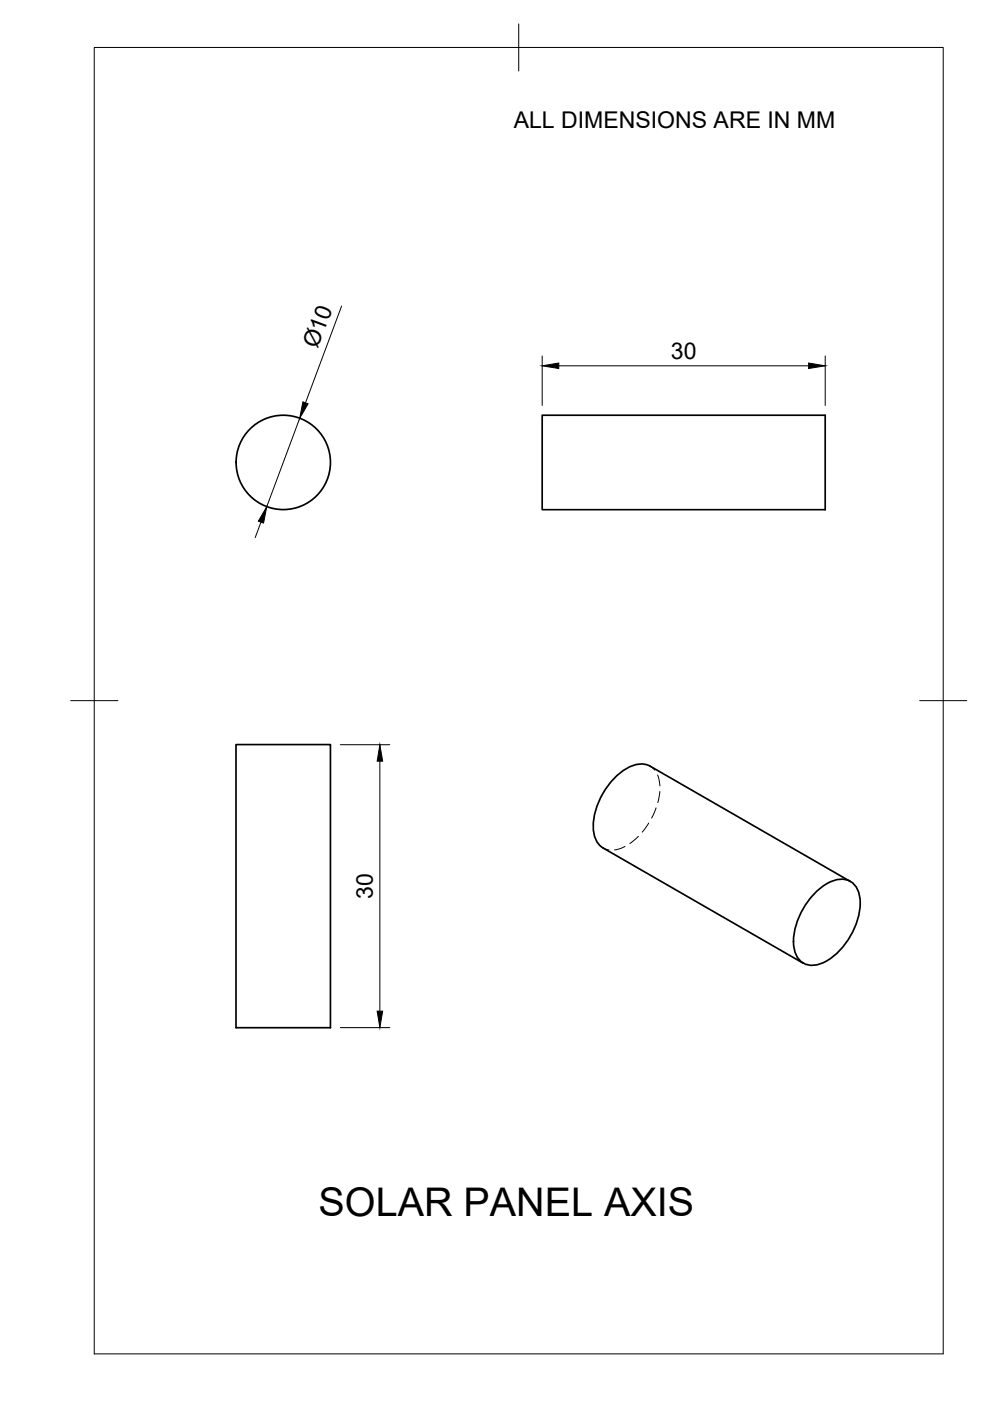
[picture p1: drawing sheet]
<svg xmlns="http://www.w3.org/2000/svg" width="210mm" height="297mm" viewBox="0 0 210 297" stroke-linecap="round" stroke-linejoin="round" font-family="sans-serif">
<!-- layer: Visible -->
<g fill="none" stroke="#000" stroke-width=".36">
<path d="M115 88h60v20.1h-60zM50 157.9h20.1v60h-20.1zM137.8 162.4l42.5 24.5M137.8 162.4a5 5 0 0 0-5 .5 15.3 15.3 0 0 0-7 13.3 4.7 4.7 0 0 0 2.1 3.6l42.4 24.4M172.6 189.6a9.1 9.1 0 0 1 5.7-3.2 3.9 3.9 0 0 1 4 3.9 15 15 0 0 1-8 13.9 4 4 0 0 1-6-3.4 15 15 0 0 1 4.3-11.2z"/>
<circle cx="60.1" cy="98" r="10"/>
</g>
<!-- layer: Hidden -->
<path d="M127.8 179.8l1.3 .4M132.5 179.5l-2.2 .7M135.4 177.3l-1.9 1.5M137.6 174.5l-1.4 1.9M137.8 162.4l1 .9M139.1 171.3l-.9 2.2M139.4 164.3l.5 2.3M139.9 167.8l-.4 2.4" fill="none" stroke="#000" stroke-width=".21"/>
<!-- layer: BORDER -->
<path d="M20 10.1h180v276.9h-180zM110 5.1v10M15 148.6h10M195 148.6h10" fill="none" stroke="#000" stroke-width=".21"/>
<!-- layer: FD_Dimensions -->
<path d="M72.4 64.9l-7.6 20.5M115 75.5v10.5M118.5 77.6h52.9M175 75.5v10.5M63.5 88.7l-6.9 18.7M55.3 110.7l-1.2 3.3M72.2 157.9h10.5M80.5 161.4v53M72.2 217.9h10.5" fill="none" stroke="#000" stroke-width=".21"/>
<path d="M115 77.6l3.5-.6v1.1zM171.4 77l3.6 .6-3.6 .5zM64.2 85.2l1.1 .4-1.8 3.1zM56.6 107.4l-.7 3.5-1.1-.4zM80.5 157.9l.6 3.5h-1.1zM80 214.4h1.1l-.6 3.5z" fill="#000" stroke="#000" stroke-width=".21"/>
<text font-size="8.4" x="67.5" y="257.8">SOLAR PANEL AXIS</text>
<g font-size="4.9">
<text x="108.9" y="27.1">ALL DIMENSIONS ARE IN MM</text>
<text x="67.4" y="74.1" transform="rotate(-70 67.4 74.1)">Ø10</text>
<text x="142.3" y="76.1">30</text>
<text x="79.1" y="190.6" transform="rotate(-90 79.1 190.6)">30</text>
</g>
</svg>
